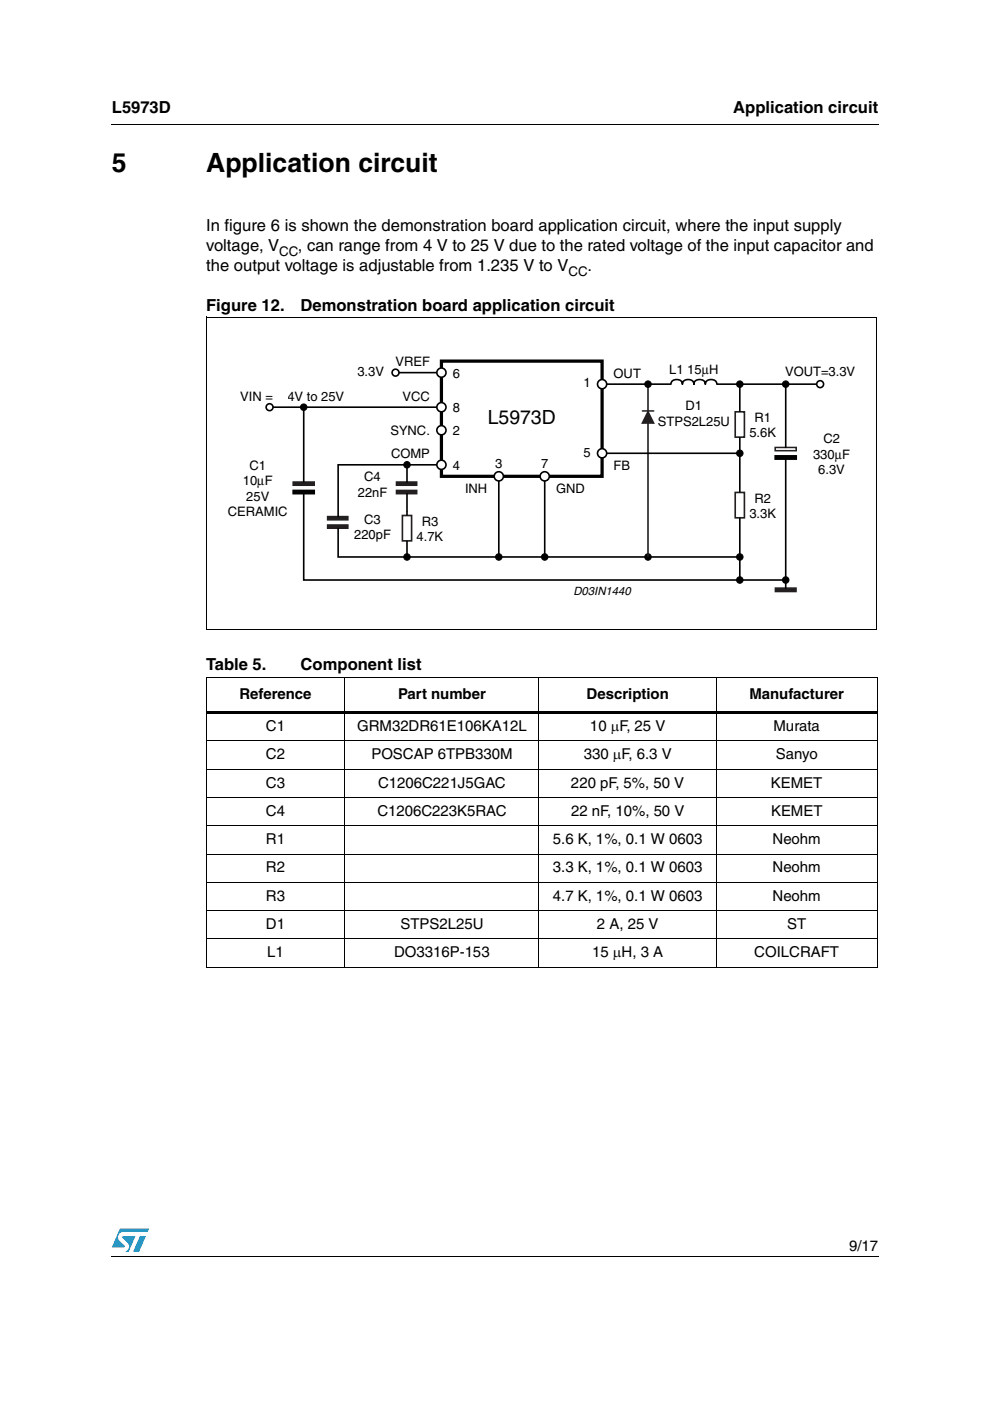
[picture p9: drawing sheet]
<svg xmlns="http://www.w3.org/2000/svg" width="210mm" height="297mm" viewBox="0 0 210 297" stroke-linecap="round" stroke-linejoin="round" font-family="sans-serif">
<g fill="#009ad9">
<path d="M29.7 262.1h1.2l-1.4 3.3h-1.3z"/>
<path d="M25.4 260.5h6.2l-.3 .7h-5.1a1.13 1.13 0 0 0-1.1 .7 1.13 1.13 0 0 0 .3 1.2l1 1v.3l-2.7 .1z"/>
<path d="M26 262.1h2.7l-1.4 3.3h-.7a1.18 1.18 0 0 0 .5-1.9l-1.1-1.1z"/>
</g>
<path d="M23.6 26.2l.1 .2zM43.6 150.9h142.5v.5h-142.5zM23.6 266.3l.1 .1z" fill="#000"/>
<g fill="none" stroke="#000" stroke-width=".21">
<path d="M23.7 26.3h162.6M43.6 143.7h142.5M43.6 157.1h142.5M43.7 143.8v61.2M73.1 143.6v61.6M114.3 143.6v61.6M151.9 143.6v61.6M185.9 143.8v61.2M43.6 163.1h142.5M43.6 169.1h142.5M43.6 175.1h142.5M43.6 181.1h142.5"/>
<path d="M43.6 187.1h142.5M43.6 193.1h142.5M43.6 199.1h142.5M43.6 205.1h142.5M23.7 266.3h162.6"/>
</g>
<path d="M48.3 74h133v52.6h-133z" fill="#fff"/>
<path d="M57.1 86.3h36.5M115.5 101v17.1" fill="none" stroke="#000" stroke-width=".34"/>
<path d="M93.6 76.6h34.1v24.4h-34.1z" fill="none" stroke="#000" stroke-width=".69" stroke-linecap="butt"/>
<circle cx="93.6" cy="86.3" r=".98" fill="#fff" stroke="#000" stroke-width=".34"/>
<path d="M164.4 124.7h4.4v.7h-4.4z" fill="#231f20" stroke="#231f20" stroke-width=".32"/>
<path d="M105.8 101v17.1M166.6 123v1.7" fill="none" stroke="#000" stroke-width=".34"/>
<g fill="#fff" stroke="#000" stroke-width=".34">
<circle cx="57.2" cy="86.3" r=".73"/>
<circle cx="115.5" cy="101" r=".98"/>
</g>
<g fill="#000" stroke="#000" stroke-width=".21">
<circle cx="64.4" cy="86.3" r=".69"/>
<circle cx="115.5" cy="118.1" r=".69"/>
<circle cx="137.4" cy="118.1" r=".69"/>
</g>
<path d="M155.9 87.3h1.9v5.4h-1.9zM85.3 109.3h2v5.4h-2zM155.9 104.4h1.9v5.4h-1.9z" fill="none" stroke="#231f20" stroke-width=".35"/>
<path d="M86.3 98.5v3.7M93.6 98.5h-21.9v11M127.7 81.4h14.6a1.25 1.25 0 0 1 1.2-.9 1.25 1.25 0 0 1 1.2 .9 1.25 1.25 0 0 1 1.2-.9 1.25 1.25 0 0 1 1.2 .9 1.25 1.25 0 0 1 1.2-.9 1.25 1.25 0 0 1 1.3 .9 1.25 1.25 0 0 1 1.2-.9 1.25 1.25 0 0 1 1.2 .9h21.9M156.9 81.4v5.9M156.9 92.7v11.7M71.7 112v6.1h85.2M86.3 104.7v4.6M86.3 114.7v3.4M156.9 109.8v13.2" fill="none" stroke="#000" stroke-width=".34"/>
<g fill="#231f20" stroke="#231f20" stroke-width=".32">
<path d="M84.1 102.2h4.3v.7h-4.3z"/>
<path d="M84.1 104h4.3v.7h-4.3z"/>
<path d="M69.5 109.5h4.3v.7h-4.3z"/>
<path d="M69.5 111.3h4.3v.7h-4.3z"/>
</g>
<circle cx="127.7" cy="81.5" r=".98" fill="#fff" stroke="#000" stroke-width=".34"/>
<path d="M136.2 87.1h2.4" fill="none" stroke="#231f20" stroke-width=".32"/>
<path d="M137.4 87.3l1.2 2.4h-2.4z" fill="#231f20" stroke="#231f20" stroke-width=".32"/>
<path d="M137.4 81.4v5.9M137.4 89.7v28.4" fill="none" stroke="#231f20" stroke-width=".34"/>
<g fill="#000" stroke="#000" stroke-width=".21">
<circle cx="137.4" cy="81.4" r=".69"/>
<circle cx="166.6" cy="123" r=".69"/>
</g>
<g fill="#fff" stroke="#000" stroke-width=".34">
<circle cx="173.9" cy="81.4" r=".73"/>
<circle cx="105.8" cy="101" r=".98"/>
</g>
<circle cx="86.3" cy="118.1" r=".69" fill="#000" stroke="#000" stroke-width=".21"/>
<path d="M62.2 102.2h4.4v.7h-4.4z" fill="#231f20" stroke="#231f20" stroke-width=".32"/>
<path d="M64.4 86.3v15.9M156.9 96.1h-29.2M166.6 97.3v25.7h-102.2v-18.3M166.6 81.4v13.5" fill="none" stroke="#000" stroke-width=".34"/>
<path d="M164.4 96.7h4.4v.6h-4.4zM62.2 104h4.4v.7h-4.4z" fill="#000" stroke="#000" stroke-width=".34"/>
<path d="M164.4 94.9h4.4v.7h-4.4z" fill="none" stroke="#231f20" stroke-width=".32"/>
<g fill="#fff" stroke="#000" stroke-width=".34">
<circle cx="127.7" cy="96.1" r=".98"/>
<circle cx="93.6" cy="98.5" r=".98"/>
</g>
<g fill="#000" stroke="#000" stroke-width=".21">
<circle cx="86.3" cy="98.5" r=".69"/>
<circle cx="156.9" cy="81.4" r=".69"/>
<circle cx="156.9" cy="96.1" r=".69"/>
<circle cx="166.6" cy="81.4" r=".69"/>
<circle cx="105.8" cy="118.1" r=".69"/>
<circle cx="156.9" cy="118.1" r=".69"/>
<circle cx="156.9" cy="123" r=".69"/>
</g>
<circle cx="93.6" cy="91.2" r=".98" fill="#fff" stroke="#000" stroke-width=".34"/>
<path d="M83.9 79h9.7" fill="none" stroke="#000" stroke-width=".34"/>
<g fill="#fff" stroke="#000" stroke-width=".34">
<circle cx="93.6" cy="79" r=".98"/>
<circle cx="83.9" cy="79" r=".73"/>
</g>
<g fill="#fff">
<path d="M57.9 80.5h3v5h-3z"/>
<path d="M57.9 80.4h3.1v.2h-3.1z"/>
<path d="M60.9 80.5h.1v5.1h-.1z"/>
<path d="M57.8 85.4h3.1v.2h-3.1z"/>
<path d="M57.8 80.4h.2v5.1h-.2z"/>
</g>
<path d="M43.8 67.3h142.1M43.8 67.2v66.2M185.9 67.3v66.2M43.7 133.4h142.2" fill="none" stroke="#000" stroke-width=".21"/>
<g font-size="5.6">
<text x="23.7" y="36.4">5</text>
<text x="43.7" y="36.4">Application circuit</text>
</g>
<text font-size="4.1" x="103.4" y="89.8">L5973D</text>
<g font-size="3.5">
<text x="23.7" y="23.9">L5973D</text>
<text x="155.4" y="23.9">Application circuit</text>
<text x="43.7" y="49.1">In figure 6 is shown the demonstration board application circuit, where the input supply</text>
<text x="43.7" y="53.3">voltage, V</text>
<text x="63.2" y="53.3">, can range from 4 V to 25 V due to the rated voltage of the input capacitor and</text>
<text x="43.7" y="57.6">the output voltage is adjustable from 1.235 V to V</text>
<text x="124.5" y="57.6">.</text>
<text x="43.7" y="66">Figure 12.</text>
<text x="63.7" y="66">Demonstration board application circuit</text>
<text x="43.7" y="142.2">Table 5.</text>
<text x="63.7" y="142.2">Component list</text>
</g>
<g font-size="3.2">
<text x="50.8" y="148.3">Reference</text>
<text x="84.4" y="148.3">Part number</text>
<text x="124.4" y="148.3">Description</text>
<text x="158.9" y="148.3">Manufacturer</text>
<text x="56.4" y="155">C1</text>
<text x="75.7" y="155">GRM32DR61E106KA12L</text>
<text x="125.1" y="155">10 µF, 25 V</text>
<text x="164" y="155">Murata</text>
<text x="56.4" y="161">C2</text>
<text x="78.7" y="161">POSCAP 6TPB330M</text>
<text x="123.8" y="161">330 µF, 6.3 V</text>
<text x="164.5" y="161">Sanyo</text>
<text x="56.4" y="167">C3</text>
<text x="80.2" y="167">C1206C221J5GAC</text>
<text x="121.1" y="167">220 pF, 5%, 50 V</text>
<text x="163.5" y="167">KEMET</text>
<text x="56.4" y="173">C4</text>
<text x="80" y="173">C1206C223K5RAC</text>
<text x="121.1" y="173">22 nF, 10%, 50 V</text>
<text x="163.5" y="173">KEMET</text>
<text x="56.4" y="179">R1</text>
<text x="117.2" y="179">5.6 K, 1%, 0.1 W 0603</text>
<text x="163.8" y="179">Neohm</text>
<text x="56.4" y="185">R2</text>
<text x="117.2" y="185">3.3 K, 1%, 0.1 W 0603</text>
<text x="163.8" y="185">Neohm</text>
<text x="56.4" y="191">R3</text>
<text x="117.2" y="191">4.7 K, 1%, 0.1 W 0603</text>
<text x="163.8" y="191">Neohm</text>
<text x="56.4" y="197">D1</text>
<text x="84.9" y="197">STPS2L25U</text>
<text x="126.6" y="197">2 A, 25 V</text>
<text x="166.9" y="197">ST</text>
<text x="56.7" y="203">L1</text>
<text x="83.6" y="203">DO3316P-153</text>
<text x="125.6" y="203">15 µH, 3 A</text>
<text x="159.9" y="203">COILCRAFT</text>
<text x="180" y="265.1">9/17</text>
</g>
<g font-size="2.8">
<text x="59.2" y="54.2">CC</text>
<text x="120.6" y="58.4">CC</text>
<text x="83.8" y="77.6">VREF</text>
<text x="75.8" y="79.7">3.3V</text>
<text x="96" y="80">6</text>
<text x="123.7" y="82.1">1</text>
<text x="130.1" y="80">OUT</text>
<text x="141.9" y="79.4">L1 15µH</text>
<text x="166.4" y="79.7">VOUT=3.3V</text>
<text x="50.9" y="84.9">VIN = 4.4V to 25V</text>
<text x="85.4" y="84.9">VCC</text>
<text x="96" y="87.4">8</text>
<text x="145.4" y="87">D1</text>
<text x="160" y="89.5">R1</text>
<text x="82.8" y="92.3">SYNC.</text>
<text x="96" y="92.3">2</text>
<text x="139.5" y="90.3">STPS2L25U</text>
<text x="158.9" y="92.7">5.6K</text>
<text x="174.6" y="94">C2</text>
<text x="52.9" y="99.6">C1</text>
<text x="82.9" y="97.1">COMP</text>
<text x="96" y="99.6">4</text>
<text x="105" y="99.2">3</text>
<text x="114.7" y="99.2">7</text>
<text x="123.7" y="96.8">5</text>
<text x="130.1" y="99.6">FB</text>
<text x="172.4" y="97.3">330µF</text>
<text x="173.5" y="100.6">6.3V</text>
<text x="51.5" y="102.9">10µF</text>
<text x="52.2" y="106.1">25V</text>
<text x="75.9" y="105.3">22nF</text>
<text x="77.2" y="102">C4</text>
<text x="98.6" y="104.5">INH</text>
<text x="117.9" y="104.5">GND</text>
<text x="160" y="106.6">R2</text>
<text x="48.3" y="109.4">CERAMIC</text>
<text x="77.2" y="111.1">C3</text>
<text x="89.4" y="111.5">R3</text>
<text x="158.9" y="109.8">3.3K</text>
<text x="75.1" y="114.4">220pF</text>
<text x="88.3" y="114.7">4.7K</text>
</g>
<text font-size="2.5" x="121.6" y="126.1">D03IN1440</text>
</svg>
